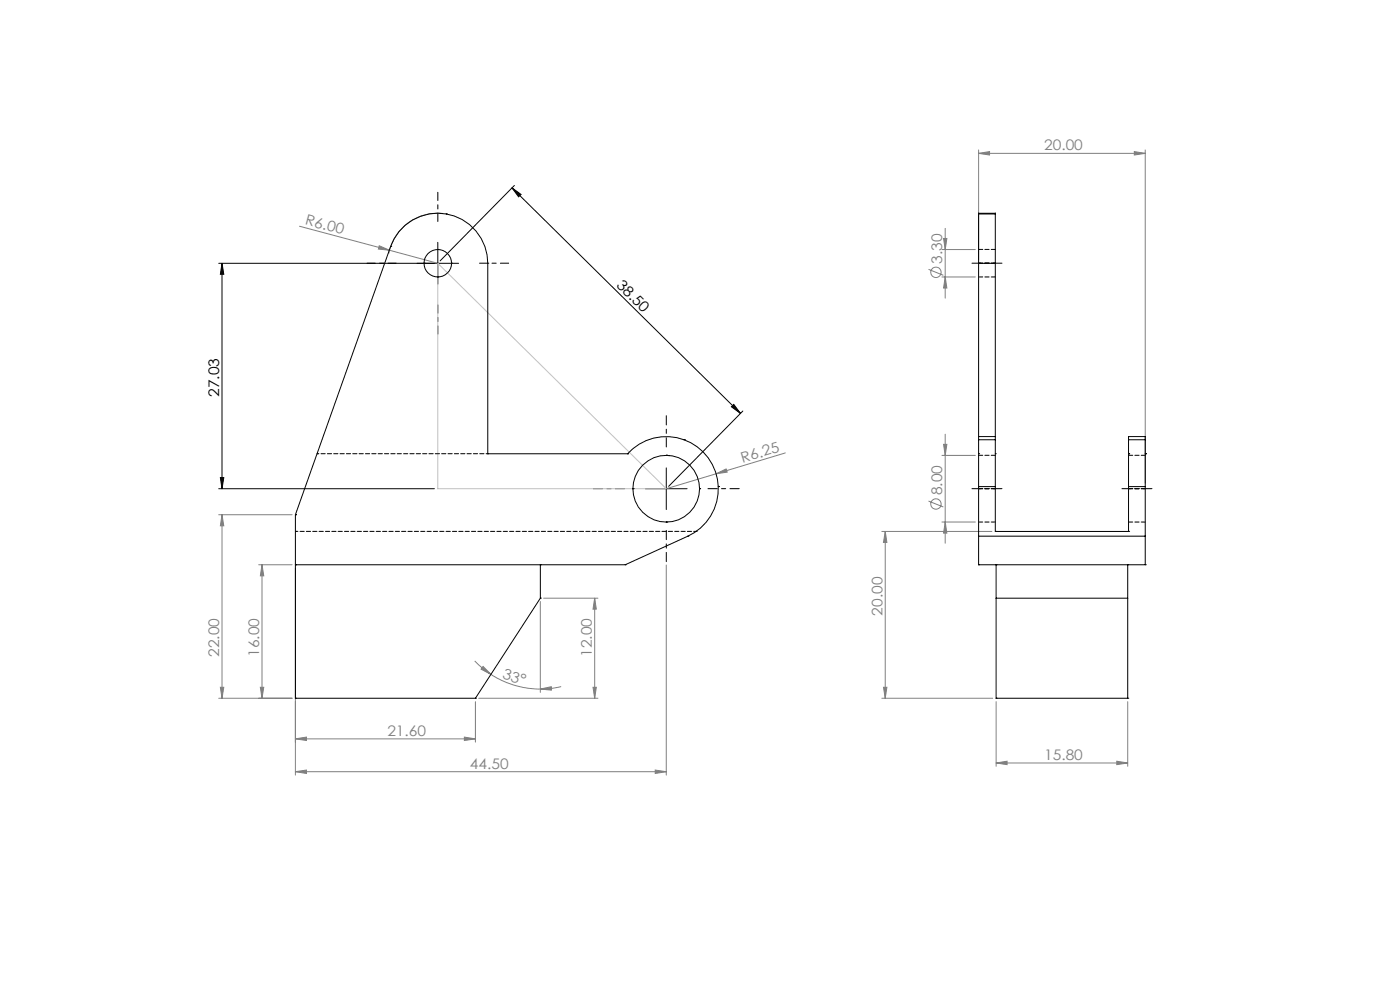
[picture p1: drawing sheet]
<svg xmlns="http://www.w3.org/2000/svg" width="420mm" height="297mm" viewBox="0 0 420 297" stroke-linecap="round" stroke-linejoin="round" font-family="sans-serif">
<g fill="none" stroke="#808080" stroke-width=".3">
<path d="M293.6 46l3.3-.6v1.1zM293.6 44.9v33M293.6 46h50M340.3 45.4l3.3 .6-3.3 .5zM343.6 44.9v99.9M89.9 67.8l26.9 7.2M113.8 73.7l3 1.3-3.3-.4zM116.8 75l14.5 3.9M132.9 64a14.9 14.9 0 0 0-16.3 12M282.6 74.8h10M283.1 71.5h1l-.5 3.3zM283.6 68.4v21"/>
<path d="M278.6 80.7l4.4 1.8M282.6 83h10M283.6 83l.5 3.3h-1zM235.6 135.7l-20.8 6.3M282.6 136.5h10M283.1 133.2h1l-.5 3.3zM283.6 130.1v32.7M65.6 154.3h22M66.6 154.3v55M66.6 154.3l.5 3.3h-1zM214.8 142l3-1.5 .4 1zM214.8 142l-14.9 4.5"/>
<path d="M264.5 159.3h33.1M265.6 159.3v50M265.6 159.3l.5 3.3h-1.1zM278.6 150.2l4.4 1.7M282.6 156.5h10M283.6 156.5l.5 3.3h-1zM77.6 169.3h10M78.6 169.3v40M78.6 169.3l.5 3.3h-1zM88.6 170.3v62M163.1 179.3h16.3M178.4 179.3v30"/>
<path d="M178.4 179.3l.5 3.3h-1zM199.9 169.3v63M142.4 198.1l1.7 1.6 3.2 2.4M144.9 199.7l2.4 2.4-3-1.5zM162.1 180.3v27.2M65.6 209.3h22M66.1 206h1l-.5 3.3zM78.1 206h1l-.5 3.3zM142.6 210.3v12.1M143.6 209.3h35.8M147.3 202.1a27.2 27.2 0 0 0 14.8 4.4M162.1 206.5l3.3-.7v1z"/>
<path d="M168.3 205.8l-3.1 .5-3.1 .2M177.9 206h1l-.5 3.3zM264.5 209.3h33.3M265 206h1.1l-.5 3.3zM298.8 210.3v19.4M338.3 210.3v19.4M88.6 221.4l3.3-.5v1zM88.6 231.3l3.3-.5v1zM88.6 221.4h54M88.6 231.3h111.3M139.3 220.9l3.3 .5-3.3 .5zM196.6 230.8l3.3 .5-3.3 .5z"/>
<path d="M298.8 228.7l3.3-.6v1.1zM298.8 228.7h39.5M335 228.1l3.3 .6-3.3 .5z"/>
<circle cx="280.8" cy="81.6" r="1.56"/>
<circle cx="280.8" cy="151.1" r="1.56"/>
</g>
<g fill="none" stroke="#000" stroke-width=".3">
<path d="M153.6 56.3l68.5 67.6M153.6 56.3l2.7 2-.7 .7zM154.3 55.6l-22.3 22.6M65.6 78.9h72M66.6 78.9v67.6M66.6 78.9l.5 3.3h-1zM131.3 72.6v12.6M219.4 121.9l.7-.7 2 2.7zM222.8 123.2l-22.2 22.6M65.6 146.5h64.7M66.1 143.2h1l-.5 3.3zM193.6 146.5h12.5"/>
<path d="M199.9 140.2v12.5"/>
</g>
<path d="M291.6 78.9h9M291.6 146.5h9M345.6 146.5h-9" fill="none" stroke="#000" stroke-width=".3" stroke-dasharray="15.2 1.3 1.3 1.3" stroke-dashoffset="12.6"/>
<path d="M118.8 78.9h-8.7M131.3 66.4v-8.8M143.8 78.9h8.8M131.3 91.4v8.7" fill="none" stroke="#000" stroke-width=".3" stroke-dasharray="15.2 1.3 1.3 1.3" stroke-dashoffset="12.8"/>
<path d="M199.9 134v-9.4M187.4 146.5h-9.4M199.9 159v9.3M212.4 146.5h9.4" fill="none" stroke="#000" stroke-width=".3" stroke-dasharray="15.2 1.3 1.3 1.3" stroke-dashoffset="12.5"/>
<path d="M131.3 78.9l68.6 67.6h-68.6z" fill="none" stroke="#c0c0c0" stroke-width=".3"/>
<g fill="#000">
<path d="M153.6 56.3l2.7 2-.7 .7zM219.4 121.9l.7-.7 2 2.7z"/>
<path d="M66.1 143.2h1l-.5 3.3zM66.6 78.9l.5 3.3h-1z"/>
</g>
<g fill="#808080">
<path d="M113.8 73.7l3 1.3-3.3-.4z"/>
<path d="M214.8 142l3-1.5 .4 1z"/>
<path d="M88.6 221.4l3.3-.5v1zM139.3 220.9l3.3 .5-3.3 .5zM88.6 231.3l3.3-.5v1zM196.6 230.8l3.3 .5-3.3 .5zM298.8 228.7l3.3-.6v1.1zM335 228.1l3.3 .6-3.3 .5zM293.6 46l3.3-.6v1.1zM340.3 45.4l3.3 .6-3.3 .5z"/>
<path d="M178.4 179.3l.5 3.3h-1zM177.9 206h1l-.5 3.3zM78.6 169.3l.5 3.3h-1zM78.1 206h1l-.5 3.3zM66.6 154.3l.5 3.3h-1zM66.1 206h1l-.5 3.3zM283.1 133.2h1l-.5 3.3zM283.6 156.5l.5 3.3h-1zM283.1 71.5h1l-.5 3.3zM283.6 83l.5 3.3h-1zM265.6 159.3l.5 3.3h-1.1zM265 206h1.1l-.5 3.3z"/>
<path d="M144.9 199.7l2.4 2.4-3-1.5zM162.1 206.5l3.3-.7v1z"/>
</g>
<g fill="none" stroke="#000" stroke-width=".3">
<path d="M293.6 64.1v14.8M293.6 64v.1M293.6 63.9h5M293.6 78.9v51.9M293.6 64.1h5M293.6 78.9h5M298.6 64.1v14.8M298.6 64v.1M298.6 78.9v51.9M293.6 131.8v14M293.6 131.8v-1l5 .1v.9M293.6 131.8h5"/>
<path d="M298.6 131.8v14M338.6 131.8v14M338.6 131.8v-.9l5-.1v1M338.6 131.8h5M343.6 131.8v14M293.6 145.8v14.9M293.6 145.8h5M298.6 145.8v13.5h40v-13.5M338.6 145.8h5M343.6 145.8v14.9M88.6 169.3h99l18.8-8.6a15.6 15.6 0 0 0 6.1-23.5 15.6 15.6 0 0 0-24.2-1.2h-42v-57.1a15 15 0 0 0-12.4-14.8 15 15 0 0 0-16.7 9.8l-28.6 80.4v55h54l19.5-30v-10M293.6 160.7v8.6h50v-8.6"/>
<path d="M293.6 160.7h50M298.8 169.3v40h39.5v-40M298.8 179.3h39.5"/>
<circle cx="131.4" cy="78.9" r="4.1"/>
<circle cx="199.9" cy="146.5" r="10"/>
</g>
<g fill="none" stroke="#000" stroke-width=".3" stroke-dasharray="1.3 .6">
<path d="M117.2 73.9h.1M127.2 78.9h.1M131.3 74.8h.1M133.9 64.1h.1M135.5 78.9h.1M146.3 78.9h.1M293.6 74.8h5M293.6 78.9h5M298.6 78.9h-5M131.3 83h.1M293.6 83h5M95.1 136h.1"/>
<path d="M146.3 136h.1M188.3 136h.1M199.9 136.5h.1M205.2 131.8h.1M293.6 136.5h5M293.6 136h.1M298.6 136h.1M338.6 136h.1M343.6 136h.1M343.6 136.5h-5M88.6 154.3h.1M88.6 159.3h.1"/>
<path d="M189.9 146.5h.1M199.9 156.5h.1M208.8 159.3h.1M209.9 146.5h.1M215.5 145.8h.1M293.6 156.5h5M293.6 146.5h5M298.6 146.5h-5M298.6 159.3h.1M338.6 159.3h.1M338.6 146.5h5M343.6 156.5h-5"/>
<path d="M343.6 146.5h-5M88.6 169.3h.1M162.1 169.3h.1M162.1 179.3h.1M187.6 169.3h.1M206.4 160.7h.1M293.6 169.3h.1M298.8 169.3h.1M338.3 169.3h.1M343.6 169.3h.1M88.6 209.3h.1M142.6 209.3h.1"/>
<path d="M298.8 209.3h.1M338.3 209.3h.1"/>
</g>
<path d="M200.8 136.5h-.9M88.6 159.3h120.2" fill="none" stroke="#000" stroke-width=".3" stroke-dasharray="1.3 .6" stroke-dashoffset=".5"/>
<path d="M95.1 136h51.2" fill="none" stroke="#000" stroke-width=".3" stroke-dasharray="1.3 .6" stroke-dashoffset=".7"/>
<g font-size="4.4" fill="#808080">
<text x="313.2" y="45.1">20.00</text>
<text x="91.4" y="67.3" transform="rotate(15 91.4 67.3)">R6.00</text>
<text x="282.7" y="79" transform="rotate(-90 282.7 79)">3.30</text>
<text x="222.7" y="138.7" transform="rotate(-17 222.7 138.7)">R6.25</text>
<text x="282.7" y="148.5" transform="rotate(-90 282.7 148.5)">8.00</text>
<text x="264.7" y="184.5" transform="rotate(-90 264.7 184.5)">20.00</text>
<text x="65.8" y="196.8" transform="rotate(-90 65.8 196.8)">22.00</text>
<text x="77.8" y="196.8" transform="rotate(-90 77.8 196.8)">16.00</text>
<text x="177.5" y="196.8" transform="rotate(-90 177.5 196.8)">12.00</text>
<text x="150.5" y="203.2" transform="rotate(18 150.5 203.2)">33°</text>
<text x="116.2" y="220.5">21.60</text>
<text x="313.2" y="227.8">15.80</text>
<text x="141" y="230.4">44.50</text>
</g>
<g font-size="4.4">
<text x="184.7" y="85.7" transform="rotate(45 184.7 85.7)">38.50</text>
<text x="65.8" y="119" transform="rotate(-90 65.8 119)">27.03</text>
</g>
</svg>
